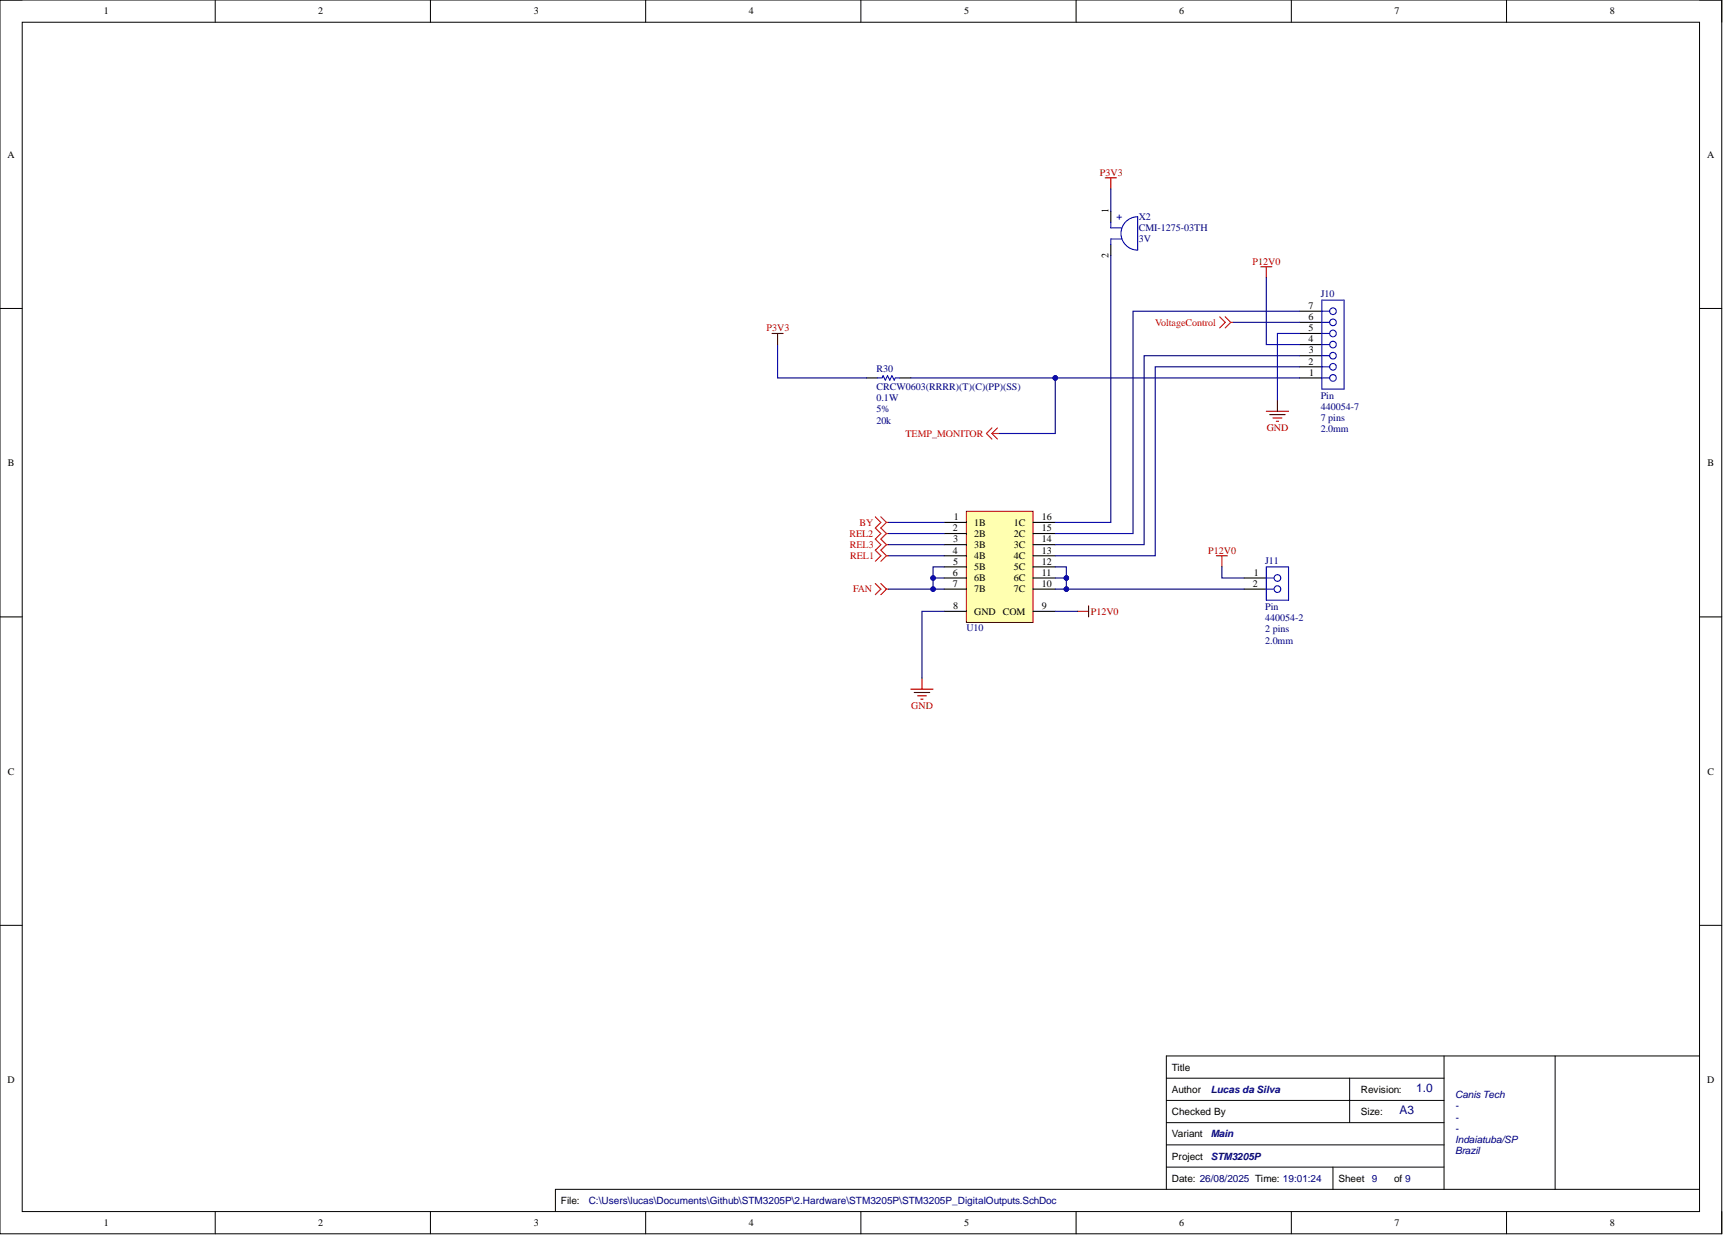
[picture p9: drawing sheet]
<svg xmlns="http://www.w3.org/2000/svg" width="393mm" height="282mm" viewBox="0 0 393 282" stroke-linecap="round" stroke-linejoin="round" font-family="sans-serif">
<g fill="none" stroke="#000" stroke-width=".23">
<path d="M0 0h393.1v281.6h-393.1zM0 0h5.1M5.1 5.1h382.9v271.4h-382.9zM49.1 0v5.1M98.3 0v5.1M147.4 0v5.1M196.5 0v5.1M245.7 0v5.1M294.8 0v5.1M343.9 0v5.1M388 0h5.1v5.1M0 70.4h5.1"/>
<path d="M388 70.4h5.1M0 140.8h5.1M388 140.8h5.1M0 211.2h5.1M388 211.2h5.1M266.3 246.1h63.4M266.3 251.2h63.4M266.3 256.2h63.4M308.1 246.1v10.1M329.7 241v30.4M355 241v30.4M388 241h-121.7v30.4"/>
<path d="M49.1 276.5v5.1M98.3 276.5v5.1M147.4 276.5v5.1M196.5 276.5v5.1M245.7 276.5v5.1M266.3 266.4h63.4M266.3 261.3h63.4M294.8 276.5v5.1M304.3 266.4v5M343.9 276.5v5.1M388 271.4h-261.2v5.1M393.1 276.5v5.1"/>
</g>
<path d="M220.6 116.7h15.2v25.4h-15.2z" fill-rule="evenodd" fill="#ffffb0"/>
<path d="M220.6 116.7h15.2v25.4h-15.2z" fill="none" stroke="#800000" stroke-width=".23"/>
<g fill="none" stroke="#000" stroke-width=".25">
<path d="M296.7 78.6h5.1M296.7 76.1h5.1M296.7 73.6h5.1M296.7 71h5.1M296.7 83.7h5.1M296.7 86.3h5.1M296.7 81.2h5.1M215.6 119.2h5M235.8 119.2h5.1M215.6 139.5h5M215.6 121.8h5M215.6 124.3h5"/>
<path d="M215.6 126.8h5M215.6 129.4h5M215.6 131.9h5M215.6 134.5h5M235.8 139.5h5.1M235.8 121.8h5.1M235.8 124.3h5.1M235.8 126.8h5.1M235.8 129.4h5.1M235.8 131.9h5.1M235.8 134.5h5.1M284 131.9h5.1"/>
<path d="M284 134.5h5.1"/>
</g>
<path d="M246 139.5h2.5M248.5 138.3v2.5M277.7 126.8h2.5M278.9 126.8v2.6M207.9 157.3h5.1M208.7 158.1h3.6M209.5 158.8h2M210.2 159.6h.5M210.5 154.8v2.5" fill="none" stroke="#800000" stroke-width=".25"/>
<g fill="none" stroke="#f00" stroke-width=".25">
<path d="M199.8 118l1.3 1.2-1.3 1.3 1.3 1.3-1.3 1.2 1.3 1.3-1.3 1.3 1.3 1.2-1.3 1.3M201.1 118l1.3 1.2M202.4 119.2l-1.3 1.3 1.3 1.3M202.4 119.2h.5M199.8 133.2l1.3 1.3-1.3 1.2M201.1 133.2l1.3 1.3M202.4 134.5l-1.3 1.2M202.4 134.5h.5M202.4 126.8l-1.3 1.3M202.4 124.3l-1.3 1.3 1.3 1.2M202.4 126.8h.5M202.4 121.8l-1.3 1.2 1.3 1.3"/>
<path d="M202.4 121.8h.5M202.4 124.3h.5"/>
</g>
<g fill="none" stroke="#00f" stroke-width=".25">
<path d="M301.8 68.5h5v20.3h-5zM301.8 78.6h1.7M301.8 76.1h1.7M301.8 73.6h1.7M301.8 71h1.7M301.8 83.7h1.7M301.8 86.3h1.7M301.8 81.2h1.7M289.1 134.5h1.8M289.1 131.9h1.8M289.1 129.4h5.1v7.6h-5.1z"/>
<circle cx="304.3" cy="71" r=".76"/>
<circle cx="304.3" cy="76.1" r=".76"/>
<circle cx="304.3" cy="78.6" r=".76"/>
<circle cx="304.3" cy="73.6" r=".76"/>
<circle cx="304.3" cy="83.7" r=".76"/>
<circle cx="304.3" cy="81.2" r=".76"/>
<circle cx="304.3" cy="86.3" r=".76"/>
<circle cx="291.6" cy="131.9" r=".76"/>
<circle cx="291.6" cy="134.5" r=".76"/>
</g>
<path d="M202.9 121.8h12.7M202.9 134.5h10.1" fill="none" stroke="#000080" stroke-width=".25"/>
<circle cx="213" cy="134.5" r=".51" fill="#000080"/>
<circle cx="213" cy="134.5" r=".51" fill="none" stroke="#000080" stroke-width=".23"/>
<path d="M202.9 119.2h12.7M202.9 126.8h12.7M202.9 124.3h12.7M215.6 139.5h-5.1v15.3M215.6 129.4h-2.6v5.1h2.6" fill="none" stroke="#000080" stroke-width=".25"/>
<circle cx="213" cy="131.9" r=".51" fill="#000080"/>
<circle cx="213" cy="131.9" r=".51" fill="none" stroke="#000080" stroke-width=".23"/>
<circle cx="213" cy="134.5" r=".51" fill="#000080"/>
<circle cx="213" cy="134.5" r=".51" fill="none" stroke="#000080" stroke-width=".23"/>
<path d="M213 131.9h2.6" fill="none" stroke="#000080" stroke-width=".25"/>
<circle cx="213" cy="131.9" r=".51" fill="#000080"/>
<circle cx="213" cy="131.9" r=".51" fill="none" stroke="#000080" stroke-width=".23"/>
<path d="M240.9 129.4h2.5v5.1h-2.5M240.9 139.5h5.1" fill="none" stroke="#000080" stroke-width=".25"/>
<circle cx="243.4" cy="134.5" r=".51" fill="#000080"/>
<circle cx="243.4" cy="134.5" r=".51" fill="none" stroke="#000080" stroke-width=".23"/>
<circle cx="243.4" cy="131.9" r=".51" fill="#000080"/>
<circle cx="243.4" cy="131.9" r=".51" fill="none" stroke="#000080" stroke-width=".23"/>
<path d="M240.9 131.9h2.5" fill="none" stroke="#000080" stroke-width=".25"/>
<circle cx="243.4" cy="131.9" r=".51" fill="#000080"/>
<circle cx="243.4" cy="131.9" r=".51" fill="none" stroke="#000080" stroke-width=".23"/>
<path d="M243.4 134.5h40.6" fill="none" stroke="#000080" stroke-width=".25"/>
<circle cx="243.4" cy="134.5" r=".51" fill="#000080"/>
<circle cx="243.4" cy="134.5" r=".51" fill="none" stroke="#000080" stroke-width=".23"/>
<path d="M296.7 71h-38v50.8h-17.8M207.9 86.3h88.8M296.7 81.2h-35.5v43.1h-20.3M296.7 83.7h-33v43.1h-22.8M278.9 129.4v2.5h5.1" fill="none" stroke="#000080" stroke-width=".25"/>
<path d="M197.8 86.3h2.5M205.4 86.3h2.5" fill="none" stroke="#000" stroke-width=".25"/>
<path d="M200.3 86.3h1l.3-.6 .5 1.1 .5-1.1 .5 1.1 .5-1.1 .5 1.1 .3-.5h1" fill="none" stroke="#00f" stroke-width=".25"/>
<circle cx="240.9" cy="86.3" r=".51" fill="#000080"/>
<circle cx="240.9" cy="86.3" r=".51" fill="none" stroke="#000080" stroke-width=".23"/>
<path d="M177.5 78.6v7.7h20.3M240.9 86.3v12.6h-12.7" fill="none" stroke="#000080" stroke-width=".25"/>
<path d="M176.2 76.1h2.6M177.5 76.1v2.5" fill="none" stroke="#800000" stroke-width=".25"/>
<path d="M226.5 98.9l1.2 1.3M226.5 97.7l-1.3 1.2 1.3 1.3M226.5 98.9h1.7M227.7 97.7l-1.2 1.2" fill="none" stroke="#f00" stroke-width=".25"/>
<circle cx="240.9" cy="86.3" r=".51" fill="#000080"/>
<circle cx="240.9" cy="86.3" r=".51" fill="none" stroke="#000080" stroke-width=".23"/>
<path d="M252.3 40.6h2.6M253.6 40.6v2.5M287.8 60.9h2.6M289.1 60.9v2.5M289.1 93.9h5.1M289.9 94.6h3.5M290.6 95.4h2M291.4 96.2h.5M291.6 91.3v2.6" fill="none" stroke="#800000" stroke-width=".25"/>
<path d="M253.6 58.4v60.8h-12.7M253.6 43.1v5.1M281.5 73.6h15.2M289.1 63.4v15.2h7.6M296.7 76.1h-5.1v15.2" fill="none" stroke="#000080" stroke-width=".25"/>
<path d="M278.4 72.3l1.3 1.3-1.3 1.2M279.7 72.3l1.3 1.3M281 73.6l-1.3 1.2M281 73.6h.5" fill="none" stroke="#f00" stroke-width=".25"/>
<path d="M253.6 48.2v2.5M253.6 55.8v2.6" fill="none" stroke="#000" stroke-width=".25"/>
<path d="M253.6 50.7v1.3h2.5M256.1 54.5h-2.5v1.3M257 50.6a3.8 3.8 0 0 1 2.7-1.1v7.6a3.8 3.8 0 0 1-3.5-2.4 3.8 3.8 0 0 1 .8-4.1z" fill="none" stroke="#00f" stroke-width=".25"/>
<g font-size="2.7" fill="#000080">
<text x="323.3" y="249.3">1.0</text>
<text x="319.5" y="254.4">A3</text>
</g>
<g font-size="2.3">
<text x="23.7" y="3.3">1</text>
<text x="72.7" y="3.3">2</text>
<text x="121.9" y="3.3">3</text>
<text x="170.9" y="3.3">4</text>
<text x="220.1" y="3.3">5</text>
<text x="269.2" y="3.3">6</text>
<text x="318.3" y="3.3">7</text>
<text x="367.5" y="3.3">8</text>
<text x="1.7" y="36">A</text>
<text x="389.7" y="36">A</text>
<text x="253.1" y="48.7" transform="rotate(-90 253.1 48.7)">1</text>
<text x="253.1" y="58.9" transform="rotate(-90 253.1 58.9)">2</text>
<text x="298.7" y="70.5">7</text>
<text x="298.7" y="73.1">6</text>
<text x="298.7" y="75.6">5</text>
<text x="298.7" y="83.2">2</text>
<text x="298.7" y="78.1">4</text>
<text x="298.8" y="80.7">3</text>
<text x="298.9" y="85.7">1</text>
<text x="1.8" y="106.4">B</text>
<text x="389.8" y="106.4">B</text>
<text x="217.7" y="118.7">1</text>
<text x="222.4" y="120">1B</text>
<text x="231.5" y="120">1C</text>
<text x="237.9" y="118.7">16</text>
<text x="217.5" y="121.3">2</text>
<text x="217.6" y="123.8">3</text>
<text x="222.4" y="122.5">2B</text>
<text x="222.4" y="125.1">3B</text>
<text x="231.5" y="125.1">3C</text>
<text x="231.5" y="122.5">2C</text>
<text x="237.9" y="123.8">14</text>
<text x="237.9" y="121.3">15</text>
<text x="217.5" y="126.3">4</text>
<text x="217.5" y="131.4">6</text>
<text x="217.6" y="128.9">5</text>
<text x="222.4" y="127.6">4B</text>
<text x="222.4" y="130.1">5B</text>
<text x="231.5" y="130.1">5C</text>
<text x="231.5" y="127.6">4C</text>
<text x="237.9" y="131.4">11</text>
<text x="237.9" y="128.9">12</text>
<text x="237.9" y="126.3">13</text>
<text x="286.2" y="131.4">1</text>
<text x="217.5" y="133.9">7</text>
<text x="222.4" y="132.7">6B</text>
<text x="222.4" y="135.2">7B</text>
<text x="231.5" y="135.2">7C</text>
<text x="231.5" y="132.7">6C</text>
<text x="237.9" y="133.9">10</text>
<text x="286" y="133.9">2</text>
<text x="217.6" y="139">8</text>
<text x="222.4" y="140.3">GND COM</text>
<text x="237.9" y="139">9</text>
<text x="1.8" y="176.8">C</text>
<text x="389.8" y="176.8">C</text>
<text x="267.5" y="244.3">Title</text>
<text x="1.7" y="247.2">D</text>
<text x="267.5" y="249.4">Author</text>
<text x="310.6" y="249.4">Revision:</text>
<text x="389.7" y="247.2">D</text>
<text x="267.5" y="254.5">Checked By</text>
<text x="310.6" y="254.5">Size:</text>
<text x="267.5" y="259.6">Variant</text>
<text x="267.5" y="269.7">Date: 26/08/2025 Time: 19:01:24</text>
<text x="267.5" y="264.6">Project</text>
<text x="305.6" y="269.7">Sheet</text>
<text x="318.3" y="269.7">of 9</text>
<text x="128.1" y="274.8">File:</text>
<text x="23.7" y="279.8">1</text>
<text x="72.7" y="279.8">2</text>
<text x="121.9" y="279.8">3</text>
<text x="170.9" y="279.8">4</text>
<text x="220.1" y="279.8">5</text>
<text x="269.2" y="279.8">6</text>
<text x="318.3" y="279.8">7</text>
<text x="367.5" y="279.8">8</text>
</g>
<g font-size="2.3" fill="#800000">
<text x="251.1" y="40.1">P3V3</text>
<text x="286" y="60.4">P12V0</text>
<text x="175" y="75.6">P3V3</text>
<text x="289.2" y="98.4">GND</text>
<text x="275.8" y="126.3">P12V0</text>
<text x="249" y="140.3">P12V0</text>
<text x="208" y="161.9">GND</text>
</g>
<text font-size="2.3" fill="#00f" x="254.9" y="50.3">+</text>
<g font-size="2.3" fill="#000080">
<text x="260" y="52.8">CMI-1275-03TH</text>
<text x="260" y="50.2">X2</text>
<text x="260" y="55.3">3V</text>
<text x="301.5" y="67.7">J10</text>
<text x="200.1" y="89">CRCW0603(RRRR)(T)(C)(PP)(SS)</text>
<text x="200.1" y="85">R30</text>
<text x="200.1" y="91.6">0.1W</text>
<text x="200.1" y="94.1">5%</text>
<text x="301.5" y="91.1">Pin</text>
<text x="301.5" y="93.6">440054-7</text>
<text x="200.1" y="96.7">20k</text>
<text x="301.5" y="96.2">7 pins</text>
<text x="301.5" y="98.7">2.0mm</text>
<text x="288.8" y="128.6">J11</text>
<text x="288.8" y="139.3">Pin</text>
<text x="288.8" y="141.8">440054-2</text>
<text x="220.6" y="144.1">U10</text>
<text x="288.8" y="144.4">2 pins</text>
<text x="288.8" y="146.9">2.0mm</text>
<text x="332.2" y="250.7">Canis Tech</text>
<text x="332.2" y="253.2">-</text>
<text x="332.2" y="255.8">-</text>
<text x="332.2" y="258.3">-</text>
<text x="332.2" y="260.8">Indaiatuba/SP</text>
<text x="332.2" y="263.4">Brazil</text>
<text x="313.2" y="269.7">9</text>
<text x="134.4" y="274.8">C:\Users\lucas\Documents\Github\STM3205P\2.Hardware\STM3205P\STM3205P_DigitalOutputs.SchDoc</text>
</g>
<g font-size="2.3" fill="#f00">
<text x="263.7" y="74.3">VoltageControl</text>
<text x="206.7" y="99.7">TEMP_MONITOR</text>
<text x="196.2" y="120">BY</text>
<text x="194" y="122.5">REL2</text>
<text x="194" y="125.1">REL3</text>
<text x="194.1" y="127.6">REL1</text>
<text x="194.8" y="135.2">FAN</text>
</g>
<g font-size="2.3" fill="#007">
<text x="276.4" y="249.4">Lucas da Silva</text>
<text x="276.4" y="259.6">Main</text>
<text x="276.4" y="264.6">STM3205P</text>
</g>
</svg>
